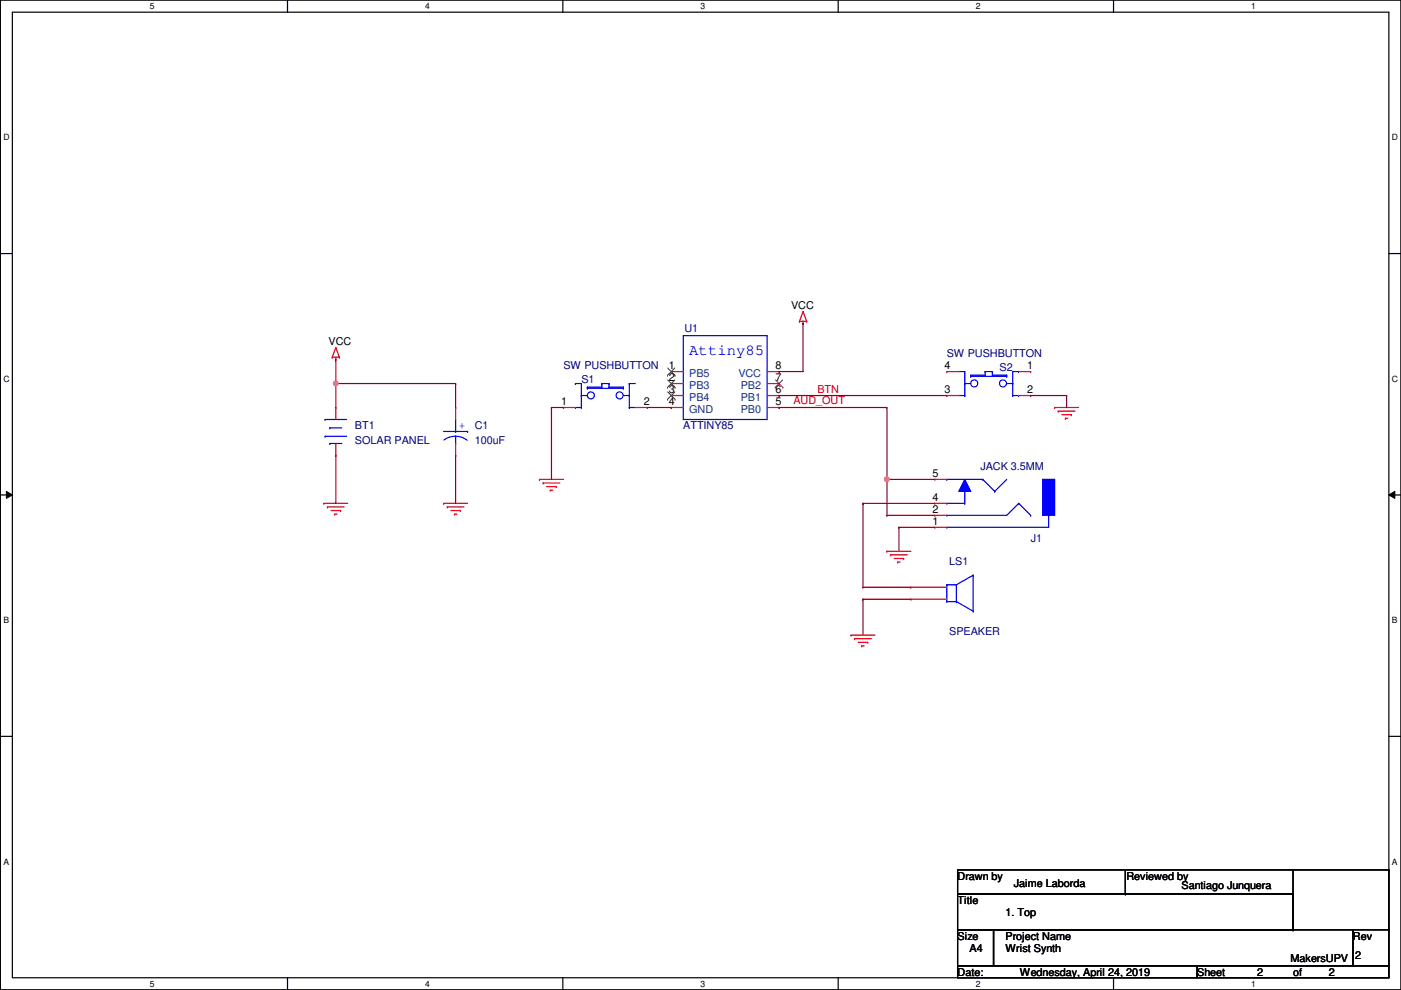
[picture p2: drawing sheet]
<svg xmlns="http://www.w3.org/2000/svg" width="297mm" height="210mm" viewBox="0 0 297 210" stroke-linecap="round" stroke-linejoin="round" font-family="sans-serif">
<path d="M.1 0h296.9v209.8h-296.9zM2.6 2.6h291.9v204.7h-291.9z" fill="none" stroke="#000" stroke-width=".25"/>
<g fill="#fff">
<path d="M31.8 .3h1v2h-1z"/>
<path d="M31.8 207.6h1v1.9h-1z"/>
</g>
<path d="M61 0v2.6M61 207.3v2.5" fill="none" stroke="#000" stroke-width=".25"/>
<g fill="#fff">
<path d="M90.1 .3h1v2h-1z"/>
<path d="M90.1 207.6h1v1.9h-1z"/>
</g>
<path d="M119.3 0v2.6M119.3 207.3v2.5" fill="none" stroke="#000" stroke-width=".25"/>
<g fill="#fff">
<path d="M148.5 .3h1v2h-1z"/>
<path d="M148.5 207.6h1v1.9h-1z"/>
</g>
<path d="M177.7 0v2.6M177.7 207.3v2.5" fill="none" stroke="#000" stroke-width=".25"/>
<g fill="#fff">
<path d="M206.9 .3h1v2h-1z"/>
<path d="M206.9 207.6h1v1.9h-1z"/>
</g>
<path d="M236.1 0v2.6M236.1 207.3v2.5" fill="none" stroke="#000" stroke-width=".25"/>
<g fill="#fff">
<path d="M265.3 .3h.9v2h-.9z"/>
<path d="M265.3 207.6h.9v1.9h-.9z"/>
<path d="M.7 28.2h1.3v1.9h-1.3z"/>
<path d="M295.1 28.2h1.3v1.9h-1.3z"/>
<path d="M.7 79.3h1.3v2h-1.3z"/>
<path d="M295.1 79.3h1.3v2h-1.3z"/>
</g>
<path d="M.1 53.8h2.5M294.5 53.8h2.5" fill="none" stroke="#000" stroke-width=".25"/>
<g fill="#fff">
<path d="M.7 130.5h1.2v2h-1.2z"/>
<path d="M295.1 130.5h1.2v2h-1.2z"/>
</g>
<path d="M.1 104.9h2.5M294.5 104.9h2.5" fill="none" stroke="#000" stroke-width=".25"/>
<path d="M1.4 104.2l1.2 .7-1.2 .8zM294.5 104.9l1.2-.7v1.5z" fill="#000"/>
<path d="M1.4 104.2l1.2 .7-1.2 .8zM294.5 104.9l1.2-.7v1.5z" fill="none" stroke="#000" stroke-width=".21"/>
<g fill="#fff">
<path d="M.7 181.7h1.2v2h-1.2z"/>
<path d="M295.1 181.7h1.2v2h-1.2z"/>
</g>
<g fill="none" stroke="#000" stroke-width=".25">
<path d="M.1 156.1h2.5M294.5 156.1h2.5M203 184.4h71.1v5.1h-71.1zM203 189.5h71.1v7.6h-71.1zM203 197.1h7.6v7.7h-7.6zM210.6 197.1h76.2v7.7h-76.2zM238.6 189.5h.1M238.6 184.7v4.8M274.1 197.1h.1M274.1 189.5v7.6M274.1 184.4h20.4M286.8 197.1h7.7v7.7h-7.7z"/>
<path d="M294.5 184.4h.1M294.5 197.1h.1M294.5 184.4v12.7M203 204.8h50.8v2.5h-50.8zM253.8 204.8h40.7v2.5h-40.7z"/>
</g>
<g fill="none" stroke="#f00" stroke-width=".25">
<path d="M70.4 75.7h.1M70.4 75.7h1.6M71.2 76.2h.1M71.2 73.7h.1M71.2 75.7v.5M71.2 73.7l.8 2M71.2 73.7l-.8 2M72 75.7h.1M169.5 68.1h.1M169.5 68.1h1.5M170.3 68.6h.1M170.3 66.1h.1"/>
<path d="M170.3 68.1v.5M170.3 66.1l-.8 2M170.3 66.1l.7 2M171 68.1h.1M71.2 86.4h.1M71.2 96.6h.1M71.2 86.4v2.5M71.2 94v2.6M96.6 86.4h.1M96.6 96.6h.1M96.6 86.4v2.5M96.6 94v2.6"/>
<path d="M223.6 86.4h.1M223.6 86.4h5.1M224.4 87.2h.1M224.4 87.2h3.5M225.1 87.9h2.1M225.9 88.7h.1M225.9 88.7h.5M227.2 87.9h.1M68.7 106.7h.1M68.7 106.7h5M69.4 107.5h.1M69.4 107.5h3.6"/>
<path d="M70.2 108.2h2M70.9 109h.1M70.9 109h.6M72.2 108.2h.1M94.1 106.7h.1M94.1 106.7h5M94.8 107.5h.1M94.8 107.5h3.6M95.6 108.2h2M96.3 109h.1M96.3 109h.6M97.6 108.2h.1"/>
<path d="M114.4 101.6h.1M114.4 101.6h5.1M115.1 102.4h.1M115.1 102.4h3.6M115.9 103.2h2M116.7 103.9h.1M116.7 103.9h.5M117.9 103.2h.1M188 116.9h.1M188 116.9h5.1M188.8 117.6h.1M188.8 117.6h3.6"/>
<path d="M189.6 118.4h2M190.3 119.2h.1M190.3 119.2h.5M191.6 118.4h.1M180.4 134.7h.1M180.4 134.7h5.1M181.2 135.4h.1M181.2 135.4h3.5M181.9 136.2h2.1M182.7 136.9h.1M182.7 136.9h.5M184 136.2h.1"/>
</g>
<g fill="none" stroke="#00f" stroke-width=".25">
<path d="M68.9 88.9h.1M68.9 92.5h.1M68.9 88.9h4.6M68.9 92.5h4.6M69.9 94h.1M69.9 90.7h.1M69.9 94h2.6M69.9 90.7h2.6M94.1 91.5h5M96.6 94h.1M96.6 91.5h.1M96.6 92.5l1 .1 1.5 .7"/>
<path d="M96.6 92.5l-1.6 .3-.9 .5M96.6 88.9v2.6M96.6 92.5v1.5M99.1 91.5h.1"/>
</g>
<path d="M221.1 101.6h2.5v7.7h-2.5z" fill-rule="evenodd" fill="#00f"/>
<path d="M200.7 111.8h.1M200.7 109.3h.1M200.7 101.6h.1M200.7 109.3h12.7M200.7 101.6h7.7M208.4 101.6h.1M208.4 101.6l2.5 2.6M210.9 104.2h.1M213.4 101.6l-2.5 2.6M221.1 101.6h2.5v7.7h-2.5zM222.3 109.3h.1M222.3 109.3v2.5h-21.6" fill="none" stroke="#00f" stroke-width=".25"/>
<path d="M204.6 101.6l1.2 2.6h-2.5z" fill-rule="evenodd" fill="#00f"/>
<g fill="none" stroke="#00f" stroke-width=".25">
<path d="M144.9 71.2h17.7v17.7h-17.7zM203.3 78.8h1.3M204.6 78.8h.1M204.6 78.8v5.1M205.8 79.8h.1M205.8 79.5h.1M205.8 79.8h7.6M205.8 79.5v.3M205.8 79.5h3.1M208.9 79.5h.1M208.9 78.8h.1M208.9 78.8v.7"/>
<path d="M208.9 78.8h1.5M210.4 78.8h.1M210.4 79.5h.1M210.4 79.5h3M210.4 78.8v.7M213.4 79.5h.1M213.4 79.8h.1M213.4 79.5v.3M216 78.8h.1M216 78.8h-1.3v5.1M122 81.3h.1M122 86.4h.1"/>
<path d="M122 81.3h1.3v5.1M122 86.4h1.3M123.3 83.9h.1M123.3 86.4h.1M123.3 83.9h1.2M124.5 82.1h.1M124.5 82.3h.1M124.5 82.3h7.7M124.5 82.1h3.1M124.5 82.1v.2M127.6 81.3h.1M127.6 82.1h.1"/>
<path d="M127.6 81.3h1.5M127.6 81.3v.8M129.1 82.1h.1M129.1 81.3h.1M129.1 82.1h3.1M129.1 81.3v.8M132.2 82.3h.1M132.2 82.1h.1M132.2 82.1v.2M132.2 83.9h1.2M133.4 83.9h.1M133.4 81.3h.1"/>
<path d="M133.4 86.4h.1M133.4 81.3h1.3M133.4 81.3v5.1M133.4 86.4h1.3M203.3 83.9h1.3M204.6 81.3h.1M204.6 83.9h.1M204.6 81.3h1.2M213.4 81.3h1.3M214.7 81.3h.1M214.7 83.9h.1M214.7 83.9h1.3"/>
<path d="M216 83.9h.1M200.7 106.7h.1M200.7 106.7h3.9M204.6 101.6l1.2 2.6h-2.5zM204.6 106.7h.1M204.6 104.2v2.5M216 106.7h.1M216 106.7l-2.6 2.6M216 106.7l2.5 2.6M218.5 109.3h.1M200.7 124h.1M200.7 127.6h.1"/>
<path d="M200.7 124h2.1M200.7 124v3.6M200.7 127.6h2.1M202.8 127.6h.1M202.8 124h.1M202.8 127.6l3.5 2M202.8 124v3.6M206.3 122h.1M206.3 129.6h.1M206.3 122l-3.5 2M206.3 122v7.6"/>
<circle cx="125.3" cy="83.8" r=".75"/>
<circle cx="131.4" cy="83.8" r=".75"/>
<circle cx="206.6" cy="81.3" r=".75"/>
<circle cx="212.7" cy="81.3" r=".75"/>
</g>
<g fill="none" stroke="#f00" stroke-width=".25">
<path d="M142.3 78.8h.1M142.3 78.8h2.6M162.6 78.8h2.6M165.2 78.8h.1M200.7 78.8h.1M200.7 78.8h2.6M216 78.8h2.5M218.5 78.8h.1M119.5 86.4h.1M119.5 86.4h2.5M134.7 86.4h2.5M137.2 86.4h.1"/>
<path d="M142.3 81.3h.1M142.3 83.9h.1M142.3 86.4h.1M142.3 86.4h2.6M142.3 83.9h2.6M142.3 81.3h2.6M162.6 86.4h2.6M162.6 83.9h2.6M162.6 81.3h2.6M165.2 86.4h.1M165.2 83.9h.1M165.2 81.3h.1"/>
<path d="M200.7 83.9h.1M200.7 83.9h2.6M216 83.9h2.5M218.5 83.9h.1M198.2 111.8h.1M198.2 109.3h.1M198.2 106.7h.1M198.2 101.6h.1M198.2 111.8h2.5M198.2 109.3h2.5M198.2 106.7h2.5M198.2 101.6h2.5"/>
<path d="M193.1 124.5h.1M193.1 127h.1M193.1 124.5h7.6M193.1 127h7.6"/>
</g>
<g fill="none" stroke="#7f4000" stroke-width=".21">
<path d="M141.5 79.6h.1M141.6 78l1.5 1.6M143.1 78l-1.6 1.6M143.1 79.6h.1M141.5 82.1h.1M141.5 84.7h.1M141.6 80.6l1.5 1.5M141.6 83.1l1.5 1.6M143.1 80.6l-1.6 1.5M143.1 83.1l-1.6 1.6M143.1 82.1h.1M143.1 84.7h.1"/>
<path d="M164.4 82.1h.1M164.4 80.6l1.6 1.5M165.9 80.6l-1.5 1.5M166 82.1h.1"/>
</g>
<g fill="none" stroke="#7f0040" stroke-width=".25">
<path d="M71.2 76.2h.1M71.2 76.2v5.1M165.2 78.8h.1M170.3 68.6h.1M170.3 68.6v10.2h-5.1M71.2 96.6h.1M71.2 96.6v10.1M116.9 86.4h.1M116.9 86.4h2.6M116.9 86.4v15.2M165.2 83.9h.1M165.2 86.4h.1"/>
<path d="M165.2 86.4h22.8M165.2 83.9h35.5M188 86.4h.1M188 86.4v22.9M218.5 83.9h.1M218.5 83.9h7.6M226.1 83.9h.1M226.1 83.9v2.5M188 101.6h.1M188 101.6h10.2M190.6 111.8h.1M190.6 111.8h7.6"/>
<path d="M190.6 111.8v5.1"/>
</g>
<circle cx="188" cy="101.6" r=".49" fill="#f0f"/>
<circle cx="188" cy="101.6" r=".49" fill="none" stroke="#f0f" stroke-width=".25"/>
<g fill="none" stroke="#7f0040" stroke-width=".25">
<path d="M71.2 81.3h.1M71.2 81.3h25.4M96.6 81.3h.1M96.6 81.3v5.1M183 106.7h.1M183 106.7h15.2M183 106.7v17.8M188 109.3h.1M188 109.3h10.2M183 124.5h.1M183 127h.1M183 127v7.7"/>
<path d="M183 124.5h10.1M183 127h10.1"/>
</g>
<circle cx="71.2" cy="81.3" r=".49" fill="#f0f"/>
<circle cx="71.2" cy="81.3" r=".49" fill="none" stroke="#f0f" stroke-width=".25"/>
<path d="M71.2 81.3h.1M71.2 81.3v5.1M96.6 96.6h.1M96.6 96.6v10.1M137.2 86.4h5.1M142.3 86.4h.1" fill="none" stroke="#7f0040" stroke-width=".25"/>
<circle cx="188" cy="101.6" r=".49" fill="#f0f"/>
<circle cx="188" cy="101.6" r=".49" fill="none" stroke="#f0f" stroke-width=".25"/>
<circle cx="71.2" cy="81.3" r=".49" fill="#f0f"/>
<circle cx="71.2" cy="81.3" r=".49" fill="none" stroke="#f0f" stroke-width=".25"/>
<text font-size="3.3" fill="#00f" x="146.1" y="75.3">Attiny85</text>
<g font-size="2.3">
<text x="167.7" y="65.6">VCC</text>
<text x="69.7" y="73.2">VCC</text>
<text x="141.8" y="78.2">1</text>
<text x="141.8" y="80.8">2</text>
<text x="141.8" y="83.3">3</text>
<text x="164.4" y="83.3">6</text>
<text x="164.4" y="80.8">7</text>
<text x="164.4" y="78.2">8</text>
<text x="200.2" y="78.2">4</text>
<text x="200.2" y="83.3">3</text>
<text x="217.8" y="78.2">1</text>
<text x="217.8" y="83.3">2</text>
<text x="119" y="85.9">1</text>
<text x="136.5" y="85.9">2</text>
<text x="141.8" y="85.9">4</text>
<text x="164.4" y="85.9">5</text>
<text x="197.7" y="101.1">5</text>
<text x="197.7" y="106.2">4</text>
<text x="197.7" y="111.3">1</text>
<text x="197.7" y="108.7">2</text>
<text x="203" y="191.6">Title</text>
<text x="203" y="186.5">Drawn by</text>
<text x="215" y="188">Jaime Laborda</text>
<text x="238.8" y="186.5">Reviewed by</text>
<text x="250.5" y="188.6">Santiago Junquera</text>
<text x="213.2" y="194.1">1. Top</text>
<text x="203" y="199.2">Size</text>
<text x="205.6" y="201.8">A4</text>
<text x="213.2" y="199.2">Project Name</text>
<text x="213.2" y="201.8">Wrist Synth</text>
<text x="286.8" y="199.2">Rev</text>
<text x="287.4" y="203.3">2</text>
<text x="203" y="206.8">Date:</text>
<text x="216.2" y="206.8">Wednesday, April 24, 2019</text>
<text x="253.8" y="206.8">Sheet</text>
<text x="266.5" y="206.8">2</text>
<text x="273.6" y="204">MakersUPV</text>
<text x="274.1" y="206.8">of</text>
<text x="281.8" y="206.8">2</text>
</g>
<g font-size="2.3" fill="#00007f">
<text x="145.1" y="70.4">U1</text>
<text x="200.7" y="75.8">SW PUSHBUTTON</text>
<text x="119.5" y="78.3">SW PUSHBUTTON</text>
<text x="123.3" y="81.1">S1</text>
<text x="211.9" y="78.6">S2</text>
<text x="75.3" y="91">BT1</text>
<text x="75.3" y="94.1">SOLAR PANEL</text>
<text x="100.7" y="91">C1</text>
<text x="100.7" y="94.1">100uF</text>
<text x="144.9" y="91">ATTINY85</text>
<text x="207.9" y="99.7">JACK 3.5MM</text>
<text x="201.2" y="119.7">LS1</text>
<text x="218.5" y="114.9">J1</text>
<text x="201.2" y="134.7">SPEAKER</text>
</g>
<g font-size="2.3" fill="#00407f">
<text x="146.1" y="79.8">PB5</text>
<text x="146.1" y="82.4">PB3</text>
<text x="156.5" y="79.8">VCC</text>
<text x="157.1" y="82.4">PB2</text>
<text x="146.1" y="84.9">PB4</text>
<text x="146.1" y="87.5">GND</text>
<text x="157.1" y="87.5">PB0</text>
<text x="157.1" y="84.9">PB1</text>
</g>
<g font-size="2.3" fill="#f00">
<text x="173.3" y="83.4">BTN</text>
<text x="168.2" y="85.7">AUD_OUT</text>
</g>
<text font-size="2.3" fill="#00f" x="97.4" y="91.1">+</text>
<g font-size="1.8">
<text x="31.8" y="1.9">5</text>
<text x="90.1" y="1.9">4</text>
<text x="148.5" y="1.9">3</text>
<text x="206.9" y="1.9">2</text>
<text x="265.3" y="1.9">1</text>
<text x=".7" y="29.8">D</text>
<text x="295.1" y="29.8">D</text>
<text x=".7" y="80.9">C</text>
<text x="295.1" y="80.9">C</text>
<text x=".7" y="132.1">B</text>
<text x="295.1" y="132.1">B</text>
<text x=".7" y="183.3">A</text>
<text x="295.1" y="183.3">A</text>
<text x="31.8" y="209.2">5</text>
<text x="90.1" y="209.2">4</text>
<text x="148.5" y="209.2">3</text>
<text x="206.9" y="209.2">2</text>
<text x="265.3" y="209.2">1</text>
</g>
</svg>
